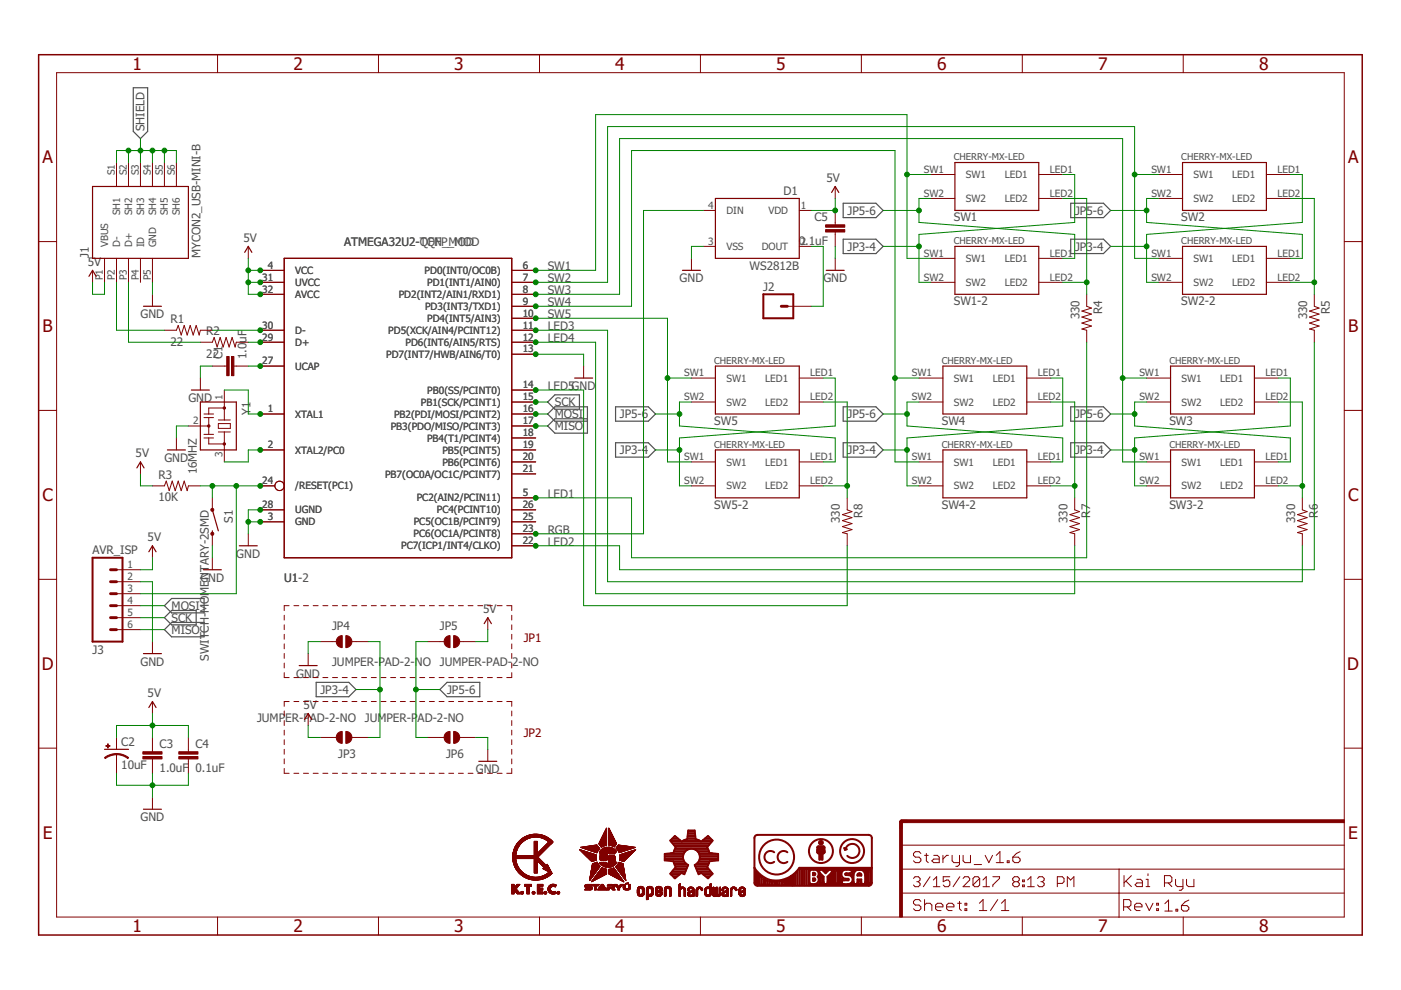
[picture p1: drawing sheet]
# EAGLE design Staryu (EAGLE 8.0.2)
FRAME1 (FRAME-A4L): CREVISION: 1.6; DESIGNER: Kai Ryu

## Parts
C1  1.0uF  1.0UF-25V-+80/-20(0805)"  [0805-CAP]
C2  10uF  10UF-16V-10%(TANT)  [EIA3216]
C3  1.0uF  1.0UF-25V-+80/-20(0805)"  [0805-CAP]
C4  0.1uF  CAP0805  [0805]
C5  0.1uF  CAP0805  [0805]
D1  WS2812B  WS2812BNOSILK  [WS2812B_NOSILK]
J1  MYCON2_USB-MINI-B  [CON2_USB_MICRO_B_AT]
J2  M01PTH_NO_SILK_YES_STOP  [1X01_NO_SILK]
J3  AVR_ISP  M06NO_SILK_FEMALE_PTH  [1X06_NO_SILK]
JP3  JUMPER-PAD-2-NO  [PAD-JUMPER-2-NO_NO_SILK]
JP4  JUMPER-PAD-2-NO  [PAD-JUMPER-2-NO_NO_SILK]
JP5  JUMPER-PAD-2-NO  [PAD-JUMPER-2-NO_NO_SILK]
JP6  JUMPER-PAD-2-NO  [PAD-JUMPER-2-NO_NO_SILK]
LOGO1  K.T.E.C._LOGO3_COPPER_EXP_S  [K.T.E.C._LOGO3_COPPER_EXPOSED_S]
LOGO2  STARYU_LOGO  [STARYU_LOGO]
LOGO3  OSHW_LOGOM_EXP  [OSHW_LOGO_COPPER_EXPOSED_M]
LOGO4  CC-BY-SANIX  [CC-BY-SA_NIX]
R1  22  RESISTOR0805-RES  [0805]
R2  22  RESISTOR0805-RES  [0805]
R3  10K  RESISTOR0805-RES  [0805]
R4  330  RESISTOR0805-RES  [0805]
R5  330  RESISTOR0805-RES  [0805]
R6  330  RESISTOR0805-RES  [0805]
R7  330  RESISTOR0805-RES  [0805]
R8  330  RESISTOR0805-RES  [0805]
S1  SWITCH-MOMENTARY-2SMD  [TACTILE-SWITCH-SMD]
SW1  CHERRY-MX-LED-MOD  [CHERRY-MX-LED-MOD]
SW1-2  CHERRY-MX-LED-MOD  [CHERRY-MX-LED-MOD]
SW2  CHERRY-MX-LED-MOD  [CHERRY-MX-LED-MOD]
SW2-2  CHERRY-MX-LED-MOD  [CHERRY-MX-LED-MOD]
SW3  CHERRY-MX-LED-MOD  [CHERRY-MX-LED-MOD]
SW3-2  CHERRY-MX-LED-MOD  [CHERRY-MX-LED-MOD]
SW4  CHERRY-MX-LED-MOD  [CHERRY-MX-LED-MOD]
SW4-2  CHERRY-MX-LED-MOD  [CHERRY-MX-LED-MOD]
SW5  CHERRY-MX-LED-MOD  [CHERRY-MX-LED-MOD]
SW5-2  CHERRY-MX-LED-MOD  [CHERRY-MX-LED-MOD]
U1  ATMEGA32U2-TQFP_MOD  [TQFP32-08_MOD]
U1-2  ATMEGA32U2-QFN_MOD  [QFN32_MOD]
Y1  16MHZ  CSTCE16M0V53-R0  [CST]

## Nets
5V [VCC]: C2.A(+) C3.1 C4.1 C5.1 D1.1(VDD) J1.P1(VBUS) J3.1 JP3.2 JP5.2 R3.1 U1-2.4(VCC) U1-2.31(UVCC) U1-2.32(AVCC) U1.4(VCC) U1.31(UVCC) U1.32(AVCC)
GND [GND]: C1.1 C2.C(-) C3.2 C4.2 C5.2 D1.3(VSS) J1.P5(GND) J3.2 JP4.1 JP6.1 S1.3 U1-2.3(GND) U1-2.13(PD7(INT7/HWB/AIN6/T0)) U1-2.28(UGND) U1.3(GND) U1.13(PD7(INT7/HWB/AIN6/T0)) U1.28(UGND) Y1.2
JP3-4: JP3.1 JP4.2 SW1-2.SW2 SW1.LED1 SW2-2.SW2 SW2.LED1 SW3-2.SW2 SW3.LED1 SW4-2.SW2 SW4.LED1 SW5-2.SW2 SW5.LED1
JP5-6: JP5.1 JP6.2 SW1-2.LED1 SW1.SW2 SW2-2.LED1 SW2.SW2 SW3-2.LED1 SW3.SW2 SW4-2.LED1 SW4.SW2 SW5-2.LED1 SW5.SW2
LED1 [GND]: R4.2 U1-2.5(PC2(AIN2/PCIN11)) U1.5(PC2(AIN2/PCIN11))
LED2: R5.2 U1-2.22(PC7(ICP1/INT4/CLKO)) U1.22(PC7(ICP1/INT4/CLKO))
LED3: R6.2 U1-2.11(PD5(XCK/AIN4/PCINT12)) U1.11(PD5(XCK/AIN4/PCINT12))
LED4: R7.2 U1-2.12(PD6(INT6/AIN5/RTS)) U1.12(PD6(INT6/AIN5/RTS))
LED5: R8.2 U1-2.14(PB0(SS/PCINT0)) U1.14(PB0(SS/PCINT0))
MISO: J3.6 U1-2.17(PB3(PDO/MISO/PCINT3)) U1.17(PB3(PDO/MISO/PCINT3))
MOSI: J3.4 U1-2.16(PB2(PDI/MOSI/PCINT2)) U1.16(PB2(PDI/MOSI/PCINT2))
N$1: R2.2 U1-2.29(D+) U1.29(D+)
N$2: R1.2 U1-2.30(D-) U1.30(D-)
N$3: J1.P2(D-) R1.1
N$4: J1.P3(D+) R2.1
N$5: U1-2.1(XTAL1) U1.1(XTAL1) Y1.1
N$6: U1-2.2(XTAL2/PC0) U1.2(XTAL2/PC0) Y1.3
N$7: C1.2 U1-2.27(UCAP) U1.27(UCAP)
N$8: J3.3 R3.2 S1.1 U1-2.24(/RESET(PC1)) U1.24(/RESET(PC1))
N$9: D1.2(DOUT) J2.1
N$10: R5.1 SW2-2.LED2 SW2.LED2
N$11: R6.1 SW3-2.LED2 SW3.LED2
N$12: R7.1 SW4-2.LED2 SW4.LED2
N$13: R8.1 SW5-2.LED2 SW5.LED2
N$20: U1-2.18(PB4(T1/PCINT4)) U1.18(PB4(T1/PCINT4))
N$21: U1-2.19(PB5(PCINT5)) U1.19(PB5(PCINT5))
N$22: U1-2.20(PB6(PCINT6)) U1.20(PB6(PCINT6))
N$23: U1-2.21(PB7(OC0A/OC1C/PCINT7)) U1.21(PB7(OC0A/OC1C/PCINT7))
N$24: U1-2.26(PC4(PCINT10)) U1.26(PC4(PCINT10))
N$25: U1-2.25(PC5(OC1B/PCINT9)) U1.25(PC5(OC1B/PCINT9))
N$29: R4.1 SW1-2.LED2 SW1.LED2
RGB: D1.4(DIN) U1-2.23(PC6(OC1A/PCINT8)) U1.23(PC6(OC1A/PCINT8))
SCK: J3.5 U1-2.15(PB1(SCK/PCINT1)) U1.15(PB1(SCK/PCINT1))
SHIELD [SHIELD]: J1.S1(SH1) J1.S2(SH2) J1.S3(SH3) J1.S4(SH4) J1.S5(SH5) J1.S6(SH6)
SW1: SW1-2.SW1 SW1.SW1 U1-2.6(PD0(INT0/OC0B)) U1.6(PD0(INT0/OC0B))
SW2: SW2-2.SW1 SW2.SW1 U1-2.7(PD1(INT1/AIN0)) U1.7(PD1(INT1/AIN0))
SW3: SW3-2.SW1 SW3.SW1 U1-2.8(PD2(INT2/AIN1/RXD1)) U1.8(PD2(INT2/AIN1/RXD1))
SW4: SW4-2.SW1 SW4.SW1 U1-2.9(PD3(INT3/TXD1)) U1.9(PD3(INT3/TXD1))
SW5: SW5-2.SW1 SW5.SW1 U1-2.10(PD4(INT5/AIN3)) U1.10(PD4(INT5/AIN3))
Unconnected: J1.P4(ID)

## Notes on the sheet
- JP1
- JP2

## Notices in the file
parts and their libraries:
SparkFun-Aesthetics: Licensing: Creative Commons ShareAlike 4.0 International - https://creativecommons.org/licenses/by-sa/4.0
cc-by-sa: All hardware is licensed under the Creative Commons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
